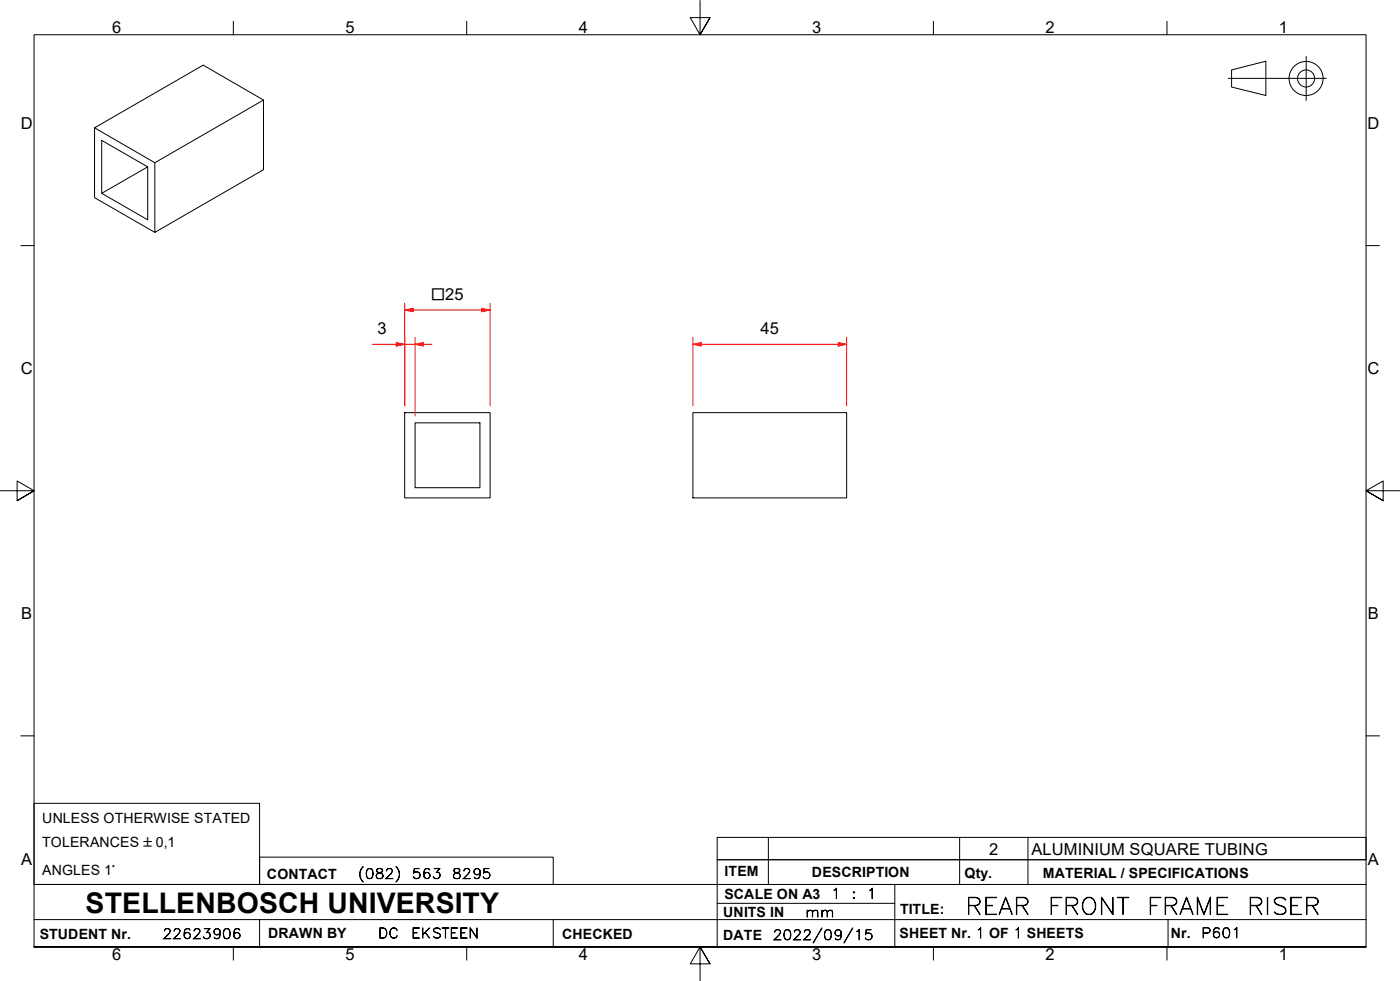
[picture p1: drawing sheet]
<svg xmlns="http://www.w3.org/2000/svg" width="410mm" height="287mm" viewBox="0 0 410 287" stroke-linecap="round" stroke-linejoin="round" font-family="sans-serif">
<!-- layer: Visible Edges(ISO) -->
<path d="M27.7 37.4v20.5l17.6 10.1M77.2 29.3l-31.9 18.3v20.4l31.9-18.3v-20.4l-17.7-10.2-31.8 18.3 17.6 10.2M43.2 48.8l-13.4 7.8 13.4 7.7v-15.5l-13.4-7.7v15.5M118.5 120.8h25v24.9h-25zM121.5 123.8h19v19h-19zM202.9 120.8h45v24.9h-45z" fill="none" stroke="#000" stroke-width=".29"/>
<!-- layer: Symbols(ISO) -->
<path d="M210 245.1h190v6.6h-190zM225 245.1v6.6M281 245.1v6.6M301 245.1v6.6" fill="none" stroke="#000" stroke-width=".29"/>
<!-- layer: Border_0 -->
<g fill="none" stroke="#000" stroke-width=".29">
<path d="M68.3 6.2v4M136.7 6.2v4M205 .1v10.1l-2.9-5h5.8l-2.9 5 2.9-5M273.3 6.2v4M341.7 6.2v4M6.1 71.9h3.9M400 71.9h3.9M0 143.7h10l-5-2.9v5.8l5-2.9-5 2.9M410 143.7h-10l5-2.9v5.8l-5-2.9 5 2.9M6.1 215.4h3.9M400 215.4h3.9M10 277.2v-267h390v267h-390h390"/>
<path d="M68.3 277.2v3.9M136.7 277.2v3.9M273.3 277.2v3.9M341.7 277.2v3.9M207.9 282.1l-2.9-4.9 2.9 4.9h-5.8l2.9-4.9v10"/>
</g>
<!-- layer: Sketch Geometry(ISO) -->
<g fill="none" stroke="#000" stroke-width=".29">
<path d="M382.5 16.5v12.9M359.7 22.9h28.7M360.6 20.5l10-2.6v10.1l-10-2.5zM10 235.2h66v23.7h-66zM10 258.9h390M76 250.9h86v8h-86zM225 251.7v7.2M262 258.9v18.3M281 251.7v7.2M301 251.7v7.2M400 251.7h-190v25.5M10 277.2h390"/>
<path d="M10 269.2h390M76 269.2v8M162 269.2v8M210 264.4h52M342 269.2v8"/>
<circle cx="382.4" cy="23" r="5"/>
<circle cx="382.4" cy="23" r="2.51"/>
</g>
<!-- layer: Dimensions(ISO) -->
<path d="M116 100.8h2.5" fill="none" stroke="#f00" stroke-width=".29"/>
<path d="M116 100.3l2.5 .5-2.5 .5z" fill-rule="evenodd" fill="#f00"/>
<path d="M116 100.3l2.5 .5-2.5 .5zM121.5 100.8h2.5" fill="none" stroke="#f00" stroke-width=".29"/>
<path d="M121.5 100.8l2.5-.5v1z" fill-rule="evenodd" fill="#f00"/>
<path d="M118.5 98.8v20M118.5 90.8h2.5M121.5 98.8v23M109 100.8h7M118.5 100.8h3M121.5 100.8l2.5-.5v1zM124 100.8h2.5" fill="none" stroke="#f00" stroke-width=".29"/>
<path d="M118.5 90.8l2.5-.6v1.1z" fill-rule="evenodd" fill="#f00"/>
<path d="M118.5 90.8l2.5-.6v1.1zM141 90.8h2.5" fill="none" stroke="#f00" stroke-width=".29"/>
<path d="M141 90.2l2.5 .6-2.5 .5z" fill-rule="evenodd" fill="#f00"/>
<path d="M118.5 88.8v30M121 90.8h20M141 90.2l2.5 .6-2.5 .5zM143.5 88.8v30M202.9 100.8h2.5" fill="none" stroke="#f00" stroke-width=".29"/>
<path d="M202.9 100.8l2.5-.5v1z" fill-rule="evenodd" fill="#f00"/>
<path d="M202.9 100.8l2.5-.5v1zM245.4 100.8h2.5" fill="none" stroke="#f00" stroke-width=".29"/>
<path d="M245.4 100.3l2.5 .5-2.5 .5z" fill-rule="evenodd" fill="#f00"/>
<path d="M202.9 98.8v20M247.9 98.8v20M205.4 100.8h40M245.4 100.3l2.5 .5-2.5 .5z" fill="none" stroke="#f00" stroke-width=".29"/>
<text font-size="8.3" x="25.1" y="267.2">STELLENBOSCH UNIVERSITY</text>
<g font-size="6.7">
<text x="282.6" y="267.7">REAR</text>
<text x="306.8" y="267.7">FRONT</text>
<text x="335.9" y="267.7">FRAME</text>
<text x="365.1" y="267.7">RISER</text>
</g>
<g font-size="4.8">
<text x="32.8" y="9.7">6</text>
<text x="101.2" y="9.7">5</text>
<text x="169.5" y="9.7">4</text>
<text x="237.8" y="9.7">3</text>
<text x="306.1" y="9.7">2</text>
<text x="374.5" y="9.7">1</text>
<text x="6.1" y="37.8">D</text>
<text x="400.4" y="37.8">D</text>
<text x="110.6" y="97.7">3</text>
<text x="222.7" y="97.7">45</text>
<text x="6.1" y="109.6">C</text>
<text x="400.4" y="109.6">C</text>
<text x="6.2" y="181.3">B</text>
<text x="400.5" y="181.3">B</text>
<text x="289.6" y="250.1">2</text>
<text x="302" y="250.2">ALUMINIUM SQUARE TUBING</text>
<text x="6.2" y="253.1">A</text>
<text x="400.5" y="253.1">A</text>
<text x="32.8" y="281.1">6</text>
<text x="101.2" y="281.1">5</text>
<text x="169.5" y="281.1">4</text>
<text x="237.8" y="281.1">3</text>
<text x="306.1" y="281.1">2</text>
<text x="374.5" y="281.1">1</text>
</g>
<text font-size="4.6" x="126.2" y="87.7">□25</text>
<g font-size="4.1">
<text x="12.4" y="240.9">UNLESS OTHERWISE STATED</text>
<text x="12.4" y="247.9">TOLERANCES ±0,1</text>
<text x="12.4" y="256">ANGLES 1°</text>
<text x="78.2" y="257.2">CONTACT</text>
<text x="212.2" y="256.5">ITEM</text>
<text x="237.7" y="256.7">DESCRIPTION</text>
<text x="282.4" y="256.9">Qty.</text>
<text x="305.4" y="256.9">MATERIAL / SPECIFICATIONS</text>
<text x="212.1" y="263">SCALE ON A3</text>
<text x="211.8" y="268.4">UNITS IN</text>
<text x="263.5" y="267.7">TITLE:</text>
<text x="11.6" y="274.8">STUDENT Nr.</text>
<text x="78.5" y="274.6">DRAWN BY</text>
<text x="164.6" y="274.8">CHECKED</text>
<text x="211.8" y="275.1">DATE</text>
<text x="263.4" y="274.6">SHEET Nr. 1 OF 1 SHEETS</text>
<text x="342.8" y="274.5">Nr.</text>
</g>
<g font-size="4">
<text x="104.8" y="257.2">(082)</text>
<text x="120.6" y="257.2">563</text>
<text x="132.3" y="257.2">8295</text>
<text x="243.3" y="263">1</text>
<text x="249.3" y="263">:</text>
<text x="253.8" y="263">1</text>
<text x="235.8" y="268.4">mm</text>
<text x="47.6" y="274.8">22623906</text>
<text x="110.7" y="274.6">DC</text>
<text x="120.4" y="274.6">EKSTEEN</text>
<text x="226.3" y="275.1">2022/09/15</text>
<text x="351.7" y="274.5">P601</text>
</g>
</svg>
